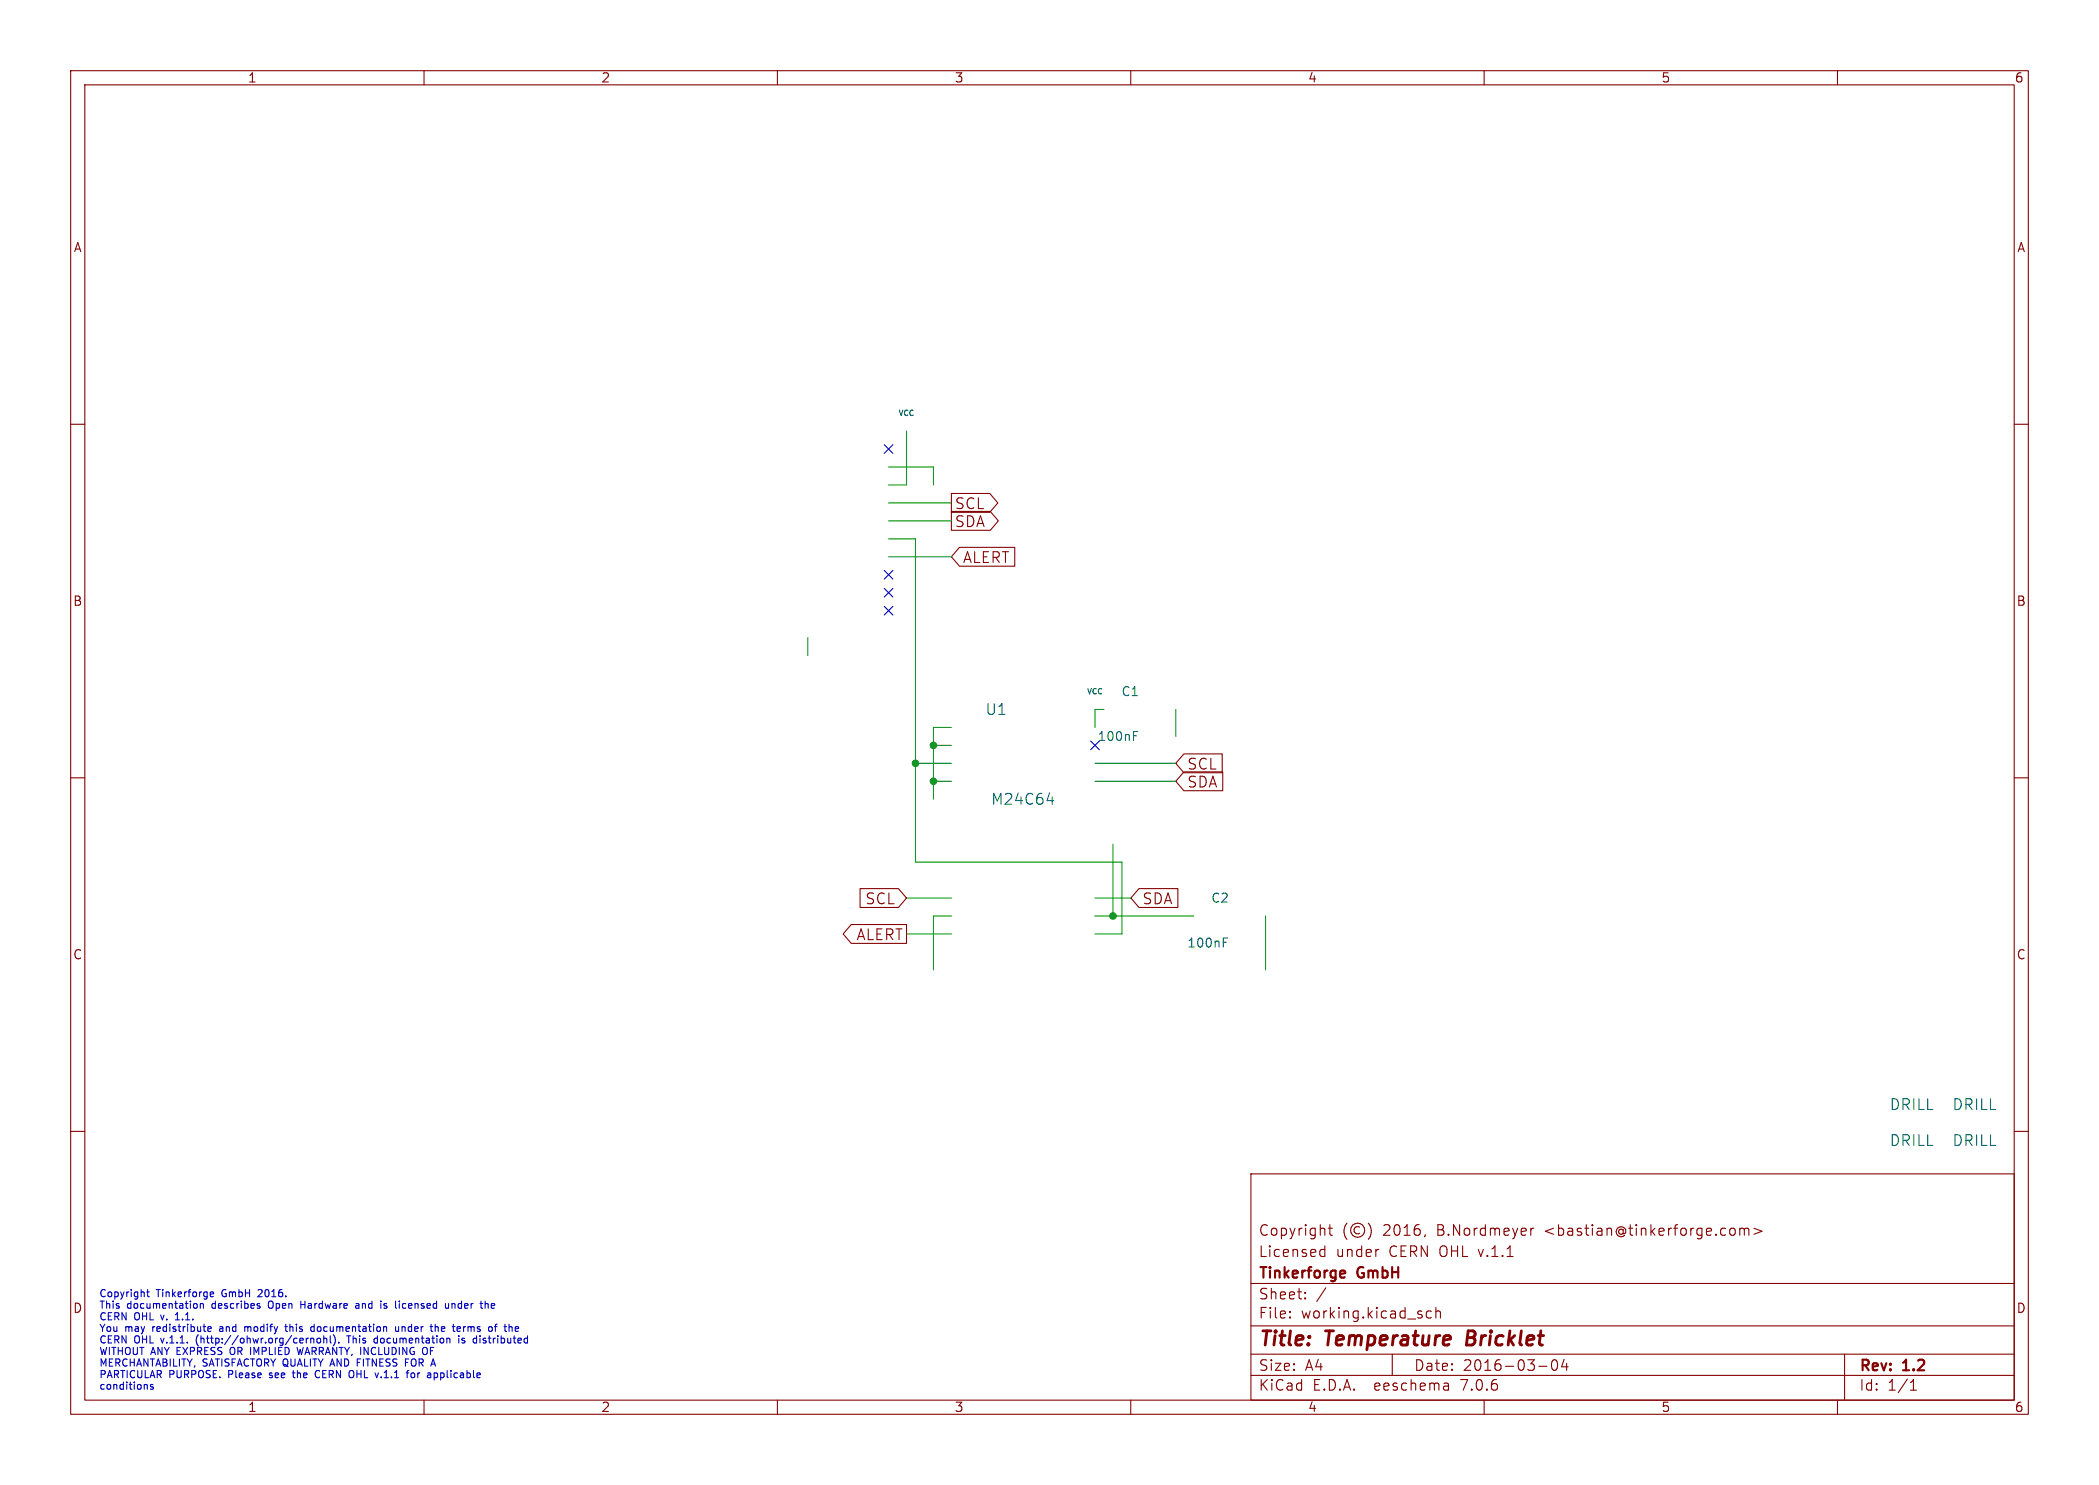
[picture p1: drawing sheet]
<svg xmlns="http://www.w3.org/2000/svg" width="297mm" height="210mm" viewBox="0 0 297 210" stroke-linecap="round" stroke-linejoin="round" font-family="sans-serif">
<g fill="none" stroke="#840000" stroke-width=".15">
<path d="M10 10h277v190h-277zM12 12h273v186h-273zM60 10v2M110 10v2M160 10v2M210 10v2M260 10v2M10 60h2M285 60h2M134.6 72.3h5.5l1.2 1.4-1.2 1.3h-5.5zM134.6 69.8h5.4l1.2 1.3-1.2 1.4h-5.4zM135.8 77.4h7.8v2.7h-7.8l-1.2-1.4z"/>
<path d="M10 110h2M167.5 109.2h5.5v2.6h-5.5l-1.1-1.3zM167.5 106.6h5.4v2.7h-5.4l-1.1-1.3zM285 110h2M120.4 130.7h7.9v2.7h-7.9l-1.1-1.3zM121.7 125.7h5.4l1.2 1.3-1.2 1.3h-5.4zM161.2 125.7h5.5v2.6h-5.5l-1.2-1.3zM10 160h2M285 160h2M177 166h108v32h-108zM186.9 177.6l.1 .1 .5-.1M186.9 176.8l.1-.1 .5 .1"/>
<path d="M187.5 176.2v1.5M188 173.7h.5M188.2 173.2v1.3v.1l.3 .1M190.6 173a1.72 1.72 0 0 0 0 2.3M192.4 173.6a.52 .52 0 0 0-.8 .4 .52 .52 0 0 0 .8 .4M193.6 173a1.72 1.72 0 0 1 0 2.3M195 176.7h.1M201.7 174.6l-.2 .3M216.6 173.7v1M217 173.7l-.3 .1-.1 .2M245 173.7a.41 .41 0 0 1 .5 .3v.4a.41 .41 0 0 1-.5 .3M246.2 173.8a.37 .37 0 0 1 .6 .1"/>
<path d="M246.2 173.7v1M246.8 173.9l.2-.2 .4 .1 .1 .9M246.8 173.9v.8M248.2 173.7l1.1 .4-1.1 .5M60 198v2M110 198v2M160 198v2M177 194.5h108M177 191.5h108M177 187.5h108M177 181.5h108M182.5 186.3h.1l-.1 .1"/>
<path d="M182.5 186.3v.1M182.5 185.5v.1M182.5 185.5h.1l-.1 .1M184.7 183.6v.1M184.7 183.6h-.1l.1 .1M184.7 182.8v.1M184.7 182.8h-.1l.1 .1M187.6 182.1l-1.3 2M197 191.5v3M202.5 185.5l-.4-.1-.3 .3v.4l.2 .2 .1 .1 .4-.1M203.2 185.5a.37 .37 0 0 1 .6 .1v.8M203.2 184.9v1.5"/>
<path d="M204.9 195.7l.1 .9M205 196.5l-.2 .1M205 196h-.2M210 198v2M217.7 193.2h1.2M219.7 192.4a.36 .36 0 0 1 .3-.1 .36 .36 0 0 1 .3 .3 .77 .77 0 0 1-.4 1.2 .91 .91 0 0 1-.2-1.4zM221.3 192.2l-.3 1.1h.9M221.7 192.8v1M260 198v2M261 191.5v6.5M270.3 196.6h.9M270.3 195.5l.4-.4v1.5"/>
<circle cx="192.1" cy="174" r="1"/>
</g>
<path d="M207.7 188.2l-.2 2h.8" fill="none" stroke="#840000" stroke-width=".4"/>
<path d="M190.1 179.7l.2 .1v.2l-.7 .2M190.3 180.6l-.2 .1" fill="none" stroke="#840000" stroke-width=".3"/>
<g fill="none" stroke="#0000c2" stroke-width=".15">
<path d="M20.7 195.8l.1 .1v.6M20.7 182.7h.4M20.9 182.4v.8l.2 .2M21.7 195.8h-.3l-.1 .1v.2l.4 .1v.2h-.4M24.8 186.7h.6M25 185.8l-.2 .1M27.6 184.3l.2 .1 .1 .1v.4l-.3 .1M27.8 189.2v.7M28.3 184.4l.2-.1 .2 .1 .1 .6M28.3 184.3v.7M29.4 187.9h.5l-.1-.2-.2-.1-.2 .2 .1 .4h.3M29.7 182.8l.2-.1h.2l.1 .1v.1l-.5 .1"/>
<path d="M29.7 183.2l.2 .2 .3-.1M31.1 187.9v.3M32.6 190.7v.7M34.6 187.6v.7M34.9 187.6l-.3 .1M36.6 182.4l-.1 .1M36.7 184.7l.1 .1-.1 .2M36.7 184.3l.1 .1M37.1 182.8l-.6 .6h.6M38 184.1v.8M38.1 194.8h.1M38.2 194.2v.2"/>
<path d="M40.3 187.6h.4M40.4 187.3v.8l.3 .2M41.4 194.2h.3M41.5 193.8v.9l.2 .1M42 190.5l.3 1.1 .2-.8 .2 .8M42.6 184v1M42.6 184.5h.5M44 188.1l.2 .2 .3-.1M44 189.2v.7M44 189.3l.1-.1 .3 .1v.6M44.5 187.7l-.3-.1-.2 .2M44.5 187.3v1"/>
<path d="M44.8 193.9a.5 .5 0 0 0-.2 .6 .5 .5 0 0 0 .6 .3M44.9 189.3l.3-.1 .2 .2v.3l-.2 .2h-.3l-.1-.2zM45.8 189.3l.2-.1 .2 .1v.6M45.8 188.9v1M46.7 188.9v.9l.2 .1M47.2 188.8a1.19 1.19 0 0 1 0 1.5M47.9 189.8v.1M49.3 188.9v1M49.9 193.9a.72 .72 0 0 1 0 .9M50.4 184.4h.3l.1 .6M50.5 192.7h.4M50.8 184.6h-.3l-.2 .2 .2 .2h.3"/>
<path d="M53 189.8l.1 .1h.3M53.4 189.3l-.3-.1-.1 .1M53.4 188.9v1M54.3 185h.4M54.7 184.4l-.2-.1-.2 .2 .1 .1 .3 .1M56 187.6v.6l.3 .1 .1-.1M56.4 187.6v.7M56.5 184v.1M56.9 187.6v.7M57 184.4l-.1 .1 .1 .5M57 187.6l-.1 .1M57.4 192.7h.3"/>
<path d="M58.2 194.2h.3l.2 .1v.3l-.2 .2h-.3l-.1-.2zM60.3 190.6a.72 .72 0 0 1 0 .9M61.4 194.2h.3l.2 .1-.1 .5h-.4M61.6 187.7l.1-.1 .3 .1v.6M61.6 187.3v1M63 184.3l.1 .7h.2l.2-.1M63.5 184.3v.7M63.5 189.2l.2 .2v.5M64 184.3v.7M64.3 184.4l-.2-.1-.1 .1M64.9 188.9v.1M64.9 189.2v.7"/>
<path d="M65 187.6l.2 .3h-.5M65.1 188.2l-.1 .1M65.4 189.9h.3M65.6 187.6v.7M65.6 187.7v.1M65.7 189.3l-.2-.1-.1 .2v.1l.3 .1M67.9 188.9v.1M67.9 189.2v.7M68.8 184.3l.3 .2v.5M69.6 184.4v.6M70 187.6h.3M70 184.6l-.5 .1"/>
<path d="M70.3 187.3l-.2 .1v.9M72.9 188.2h.4M72.9 187.7l.3-.1 .2 .3h-.5"/>
</g>
<g fill="none" stroke="#009600" stroke-width=".15">
<path d="M125.7 66h6.4v2.6M125.7 76.2h3.8v45.7h29.2v10.2h-3.8M125.7 73.7h8.9M125.7 71.1h8.9M125.7 78.7h8.9M128.3 61v7.6h-2.6M114.3 90.2v2.5M129.5 108h5.1M132.1 110.5h2.5M132.1 105.4h2.5M134.6 102.9h-2.5v10.1M154.9 110.5h11.5"/>
<path d="M154.9 108h11.5M156.2 100.3h-1.3v2.6M157.5 119.4v10.1M166.4 100.3v3.8M128.3 127h6.3M128.3 132.1h6.3M134.6 129.5h-2.5v7.7M154.9 127h5.1M154.9 129.5h14M179.1 129.5v7.7"/>
</g>
<path d="M125.1 62.9l1.2 1.2M126.3 62.9l-1.2 1.2M125.1 80.7l1.2 1.2M125.1 85.8l1.2 1.2M125.1 83.2l1.2 1.2M126.3 80.7l-1.2 1.2M126.3 85.8l-1.2 1.2M126.3 83.2l-1.2 1.2M154.3 104.8l1.2 1.2M155.5 104.8l-1.2 1.2" fill="none" stroke="#000084" stroke-width=".15"/>
<path d="M148.2 113.2h.9M148.9 112.7v1M160.4 104.1h.4M160.4 103.4h.6M173.1 133.3h.4M173.1 132.7h.6" fill="none" stroke="#006464" stroke-width=".15"/>
<g fill="#009600" stroke="#009600" stroke-width=".15">
<circle cx="157.5" cy="129.5" r=".46"/>
<circle cx="129.5" cy="108" r=".46"/>
<circle cx="132.1" cy="110.5" r=".46"/>
<circle cx="132.1" cy="105.4" r=".46"/>
</g>
<g font-size="2.8" fill="#840000">
<text x="178" y="190.9">Title:</text>
<text x="187.7" y="190.9">Temperature</text>
<text x="208.4" y="190.9">Bricklet</text>
</g>
<g font-size="2.1" fill="#840000">
<text x="135" y="74.8">SDA</text>
<text x="135" y="72.2">SCL</text>
<text x="136.1" y="79.8">ALERT</text>
<text x="167.9" y="111.6">SDA</text>
<text x="167.9" y="109">SCL</text>
<text x="122.4" y="128.1">SCL</text>
<text x="161.5" y="128.1">SDA</text>
<text x="121.1" y="133.2">ALERT</text>
<text x="178" y="178">Licensed</text>
<text x="178" y="175">Copyright</text>
<text x="189" y="178">under</text>
<text x="195.7" y="175">2016,</text>
<text x="196.6" y="178">CERN OHL v.1.1</text>
<text x="203.5" y="175">B.Nordmeyer</text>
<text x="218.8" y="175">&lt;bastian@tinkerforge.com&gt;</text>
<text x="178" y="184">Sheet:</text>
<text x="178" y="181.2">Tinkerforge</text>
<text x="192.2" y="181.2">GmbH</text>
<text x="178" y="186.7">File:</text>
<text x="184.1" y="186.7">working.kicad_sch</text>
<text x="178" y="196.9">KiCad</text>
<text x="178" y="194.1">Size:</text>
<text x="184.7" y="194.1">A4</text>
<text x="185.7" y="196.9">E.D.A.</text>
<text x="194.6" y="196.9">eeschema</text>
<text x="200" y="194.1">Date:</text>
<text x="207" y="196.9">7.0.6</text>
<text x="207" y="194.1">2016-03-04</text>
<text x="263" y="194.3">Rev:</text>
<text x="263" y="196.9">Id:</text>
<text x="267.1" y="196.9">1/1</text>
<text x="269.4" y="194.3">1.2</text>
</g>
<g font-size="2.1" fill="#006464">
<text x="139.4" y="101.3">U1</text>
<text x="140.2" y="114">M24C64</text>
<text x="267.3" y="157.2">DRILL</text>
<text x="276.2" y="157.2">DRILL</text>
<text x="267.3" y="162.3">DRILL</text>
<text x="276.2" y="162.3">DRILL</text>
</g>
<g font-size="1.8" fill="#840000">
<text x="35" y="11.9">1</text>
<text x="85" y="11.9">2</text>
<text x="135" y="11.9">3</text>
<text x="185" y="11.9">4</text>
<text x="235" y="11.9">5</text>
<text x="285" y="11.9">6</text>
<text x="10.3" y="35.9">A</text>
<text x="285.3" y="35.9">A</text>
<text x="10.3" y="85.9">B</text>
<text x="285.3" y="85.9">B</text>
<text x="10.3" y="135.9">C</text>
<text x="285.3" y="135.9">C</text>
<text x="10.3" y="185.9">D</text>
<text x="285.3" y="185.9">D</text>
<text x="35" y="199.9">1</text>
<text x="85" y="199.9">2</text>
<text x="135" y="199.9">3</text>
<text x="185" y="199.9">4</text>
<text x="235" y="199.9">5</text>
<text x="285" y="199.9">6</text>
</g>
<g font-size="1.8" fill="#006464">
<text x="158.6" y="98.7">C1</text>
<text x="155.2" y="105">100nF</text>
<text x="171.3" y="127.9">C2</text>
<text x="167.9" y="134.2">100nF</text>
</g>
<g font-size="1.4" fill="#0000c2">
<text x="14" y="183.5">Copyright</text>
<text x="14" y="185.1">This</text>
<text x="18" y="185.1">documentation</text>
<text x="22.2" y="183.5">Tinkerforge</text>
<text x="30.2" y="185.1">describes</text>
<text x="31.6" y="183.5">GmbH</text>
<text x="37" y="183.5">2016.</text>
<text x="38.4" y="185.1">Open</text>
<text x="43.2" y="185.1">Hardware</text>
<text x="51.3" y="185.1">and</text>
<text x="55.1" y="185.1">is</text>
<text x="57.4" y="185.1">licensed</text>
<text x="64.7" y="185.1">under</text>
<text x="70" y="185.1">the</text>
<text x="14" y="186.8">CERN</text>
<text x="14" y="188.4">You</text>
<text x="14" y="190.1">CERN</text>
<text x="14" y="191.7">WITHOUT ANY EXPRESS</text>
<text x="17.7" y="188.4">may</text>
<text x="19" y="186.8">OHL</text>
<text x="19" y="190.1">OHL</text>
<text x="21.8" y="188.4">redistribute</text>
<text x="23" y="186.8">v.</text>
<text x="23" y="190.1">v.1.1.</text>
<text x="25.3" y="186.8">1.1.</text>
<text x="28.2" y="190.1">(http://ohwr.org/cernohl).</text>
<text x="31.5" y="188.4">and</text>
<text x="33" y="191.7">OR IMPLIED</text>
<text x="35.3" y="188.4">modify</text>
<text x="41.4" y="188.4">this</text>
<text x="43.1" y="191.7">WARRANTY, INCLUDING</text>
<text x="45.2" y="188.4">documentation</text>
<text x="49.9" y="190.1">This</text>
<text x="53.9" y="190.1">documentation</text>
<text x="57.4" y="188.4">under</text>
<text x="61.3" y="191.7">OF</text>
<text x="62.7" y="188.4">the</text>
<text x="66.1" y="188.4">terms</text>
<text x="66.1" y="190.1">is</text>
<text x="68.4" y="190.1">distributed</text>
<text x="71.4" y="188.4">of</text>
<text x="14" y="193.3">MERCHANTABILITY,</text>
<text x="14" y="195">PARTICULAR</text>
<text x="14" y="196.6">conditions</text>
<text x="23.9" y="195">PURPOSE.</text>
<text x="28.7" y="193.3">SATISFACTORY QUALITY AND</text>
<text x="32.5" y="195">Please</text>
<text x="38.6" y="195">see</text>
<text x="42.2" y="195">the</text>
<text x="45.6" y="195">CERN</text>
<text x="50.6" y="195">OHL</text>
<text x="51.2" y="193.3">FITNESS</text>
<text x="54.6" y="195">v.1.1</text>
<text x="58.3" y="193.3">FOR</text>
<text x="59.3" y="195">for</text>
<text x="62.5" y="195">applicable</text>
</g>
<g font-size="1.1" fill="#006464">
<text x="127" y="59">VCC</text>
<text x="153.7" y="98.4">VCC</text>
</g>
</svg>
